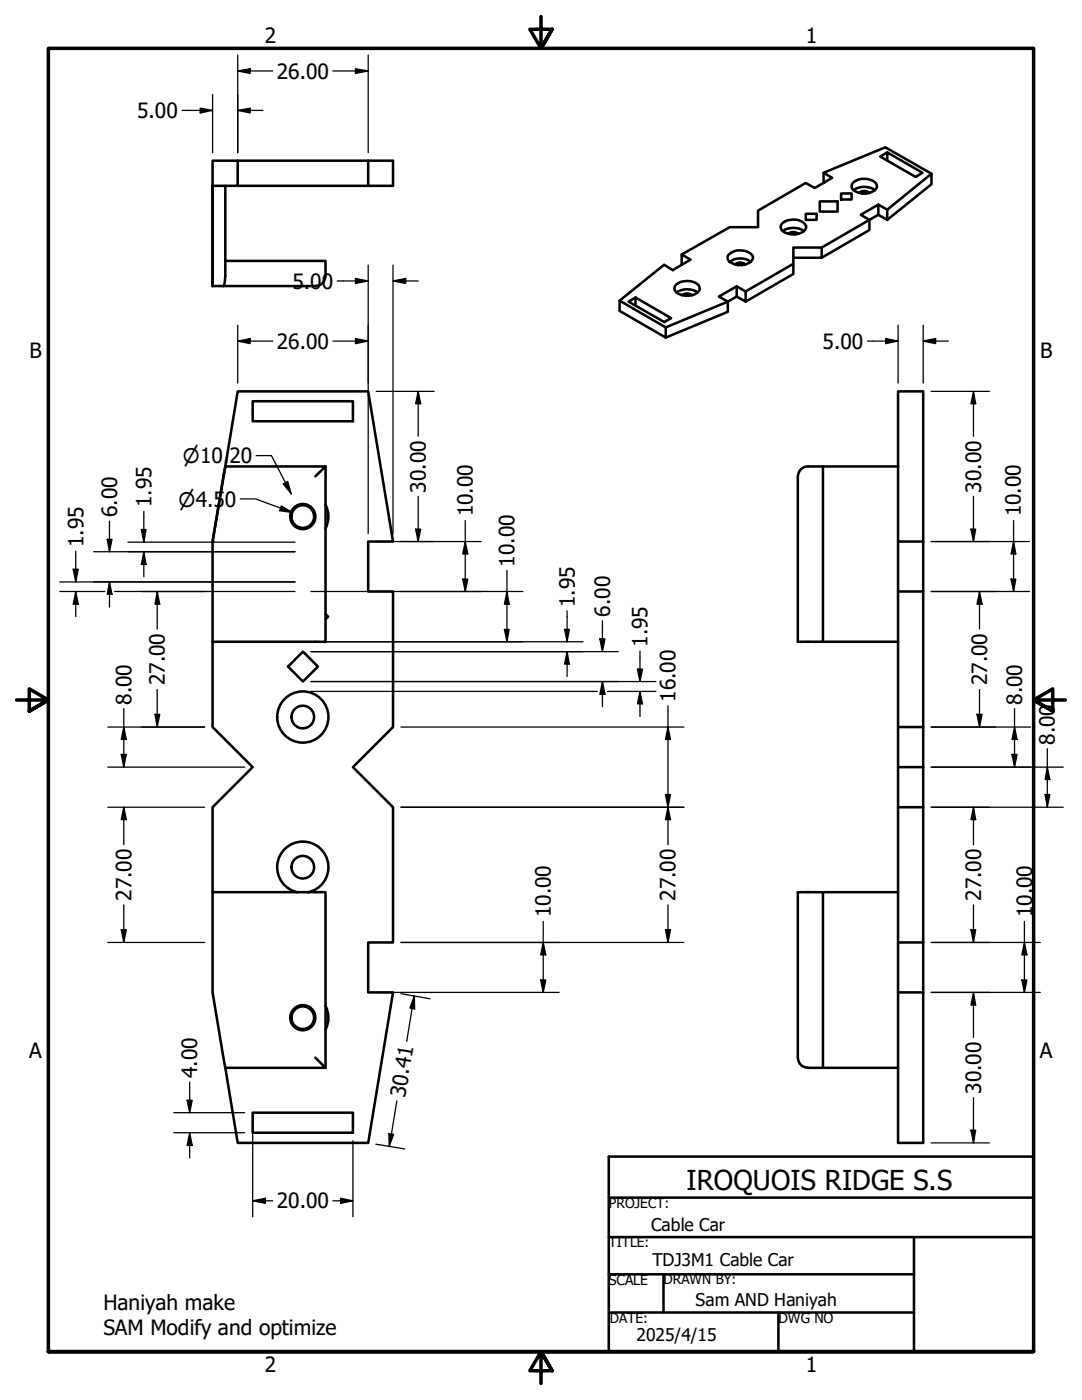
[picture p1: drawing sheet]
<svg xmlns="http://www.w3.org/2000/svg" width="216mm" height="279mm" viewBox="0 0 216 279" stroke-linecap="round" stroke-linejoin="round" font-family="sans-serif">
<!-- layer: Visible (ANSI) -->
<g fill="none" stroke="#000" stroke-width=".51">
<path d="M42.4 37.1v20zM45 37.1v18a3.6 3.6 0 0 1-.4 2M47.4 32.1h26.1v5M73.5 32.1h4.9v5h-36v-5h5v5M164.3 36.5v-2l1.8 1-3.5 2-1.8-1-9.5 5.5v3.3h-5.7l-9.6 5.5M164.3 34.5l12.4-5.1 9.2 5.3v2.1l-8.9 7.1M167.8 38.6h2.1v1.2h-2.1zM170.2 36.4a3.6 3.6 0 0 1 4.6 .1 1.08 1.08 0 0 1 .1 1.1 1.08 1.08 0 0 1-.9 .7 3.5 3.5 0 0 1-4-.7v-.8zM170.3 38a3.6 3.6 0 0 1 4.3 0M171.4 38.5a1.55 1.55 0 0 1 2.1 0M172 38.6h.9M177 30.4l-1.4 .8 7.1 4.1 1.4-.8-7.1-4.1v1.7"/>
<path d="M185.9 34.7l-8.9 7.1v2.1l-1.7-1M45 52.1h20v3a2 2 0 0 1-2.1 2h-20.5M126.8 59.4l-1.4 .8 7.1 4.1 1.4-.8-7.1-4.1v1.6M134.9 56.8a3.6 3.6 0 0 1 4.5 .1 .97 .97 0 0 1-.3 1.5 3.9 3.9 0 0 1-4.2 0 1.01 1.01 0 0 1 0-1.6zM134.9 58.4a3.9 3.9 0 0 1 4.3 0M136 52.8v-2l1.8 1-3.6 2.1-1.7-1.1-8.9 7.2M136.1 58.9a1.55 1.55 0 0 1 2 0M136.7 59h.8M145.5 50.7a3.4 3.4 0 0 1 4.7 .5 1.39 1.39 0 0 1-1 1.4 3.8 3.8 0 0 1-3.7-.3 1.01 1.01 0 0 1 0-1.6zM145.6 52.3a3.5 3.5 0 0 1 4.2 0M146.7 52.8a1.55 1.55 0 0 1 2 0M147 57.2l-3.6 2 1.8 1v2l-12.4 5.2"/>
<path d="M147.3 52.9h.8M148.8 58.2l-1.8-1v2l-1.8 1-12.4 5.1v2.1l-9.2-5.4v-2l9.2 5.3M156.1 44.6a3.5 3.5 0 0 1 4.5 .1 1.08 1.08 0 0 1 .2 1.1 1.08 1.08 0 0 1-1 .7 3.7 3.7 0 0 1-3.9-.7l-.1-.5zM156.2 46.1a3.8 3.8 0 0 1 4.2 0M157.3 46.7a1.55 1.55 0 0 1 2 0M157.9 46.7h.8M158.3 52.6l-9.5 5.6v2l-1.8-1M160.8 42.7h2.1v1.2h-2.1zM163.6 40.2h3.5v2h-3.5zM164 49.4h-5.7v5.3l-9.5 5.5M175.3 40.8l-3.5 2.1 1.7 1v2l-9.5 5.5M177 41.8l-1.7-1v2.1l-11.3 6.5v2h-5.7"/>
<path d="M50.4 80.1h20v4h-20zM62.9 95.1l2.1-2h-20l-2.6 15v20M65 93.1v35h-22.6M164.2 93.1v35h-5v-33a2 2 0 0 1 2-2h18M42.4 108.1l5-30h26.1l4.9 30h-4.9v9.9h4.9v27.1l-8 8 8 8v27h-4.9v10h4.9l-4.9 30h-26.1l-2.4-15M64.9 100.7a5.1 5.1 0 0 1 0 4.8M179.2 108.1h5v-30h-5v150h5v-30M184.2 108.1v9.9h-5M184.2 118v27.1h-5M42.4 128.1v17l8 8-8 8v17M57.5 133l3-3 2.9 3-2.9 3zM65 122.6l.5 .5-.5 .5"/>
<path d="M164.2 128.1h15M184.2 145.1v8h-5M184.2 153.1v8h-5M59.4 178.1a5.1 5.1 0 0 1-3.2-7.9 5.1 5.1 0 0 1 8.5 0 5.1 5.1 0 0 1-3.3 7.9M164.2 178.1h15M184.2 161.1v27h-5M184.2 188.1v10h-5M62.9 211.1l2.1 2h-20l-2.6-15v-20h22.6v35M64.9 200.7a5.1 5.1 0 0 1 0 4.8M164.2 213.1v-35h-5v33a2 2 0 0 0 2 2h18M50.4 222.1h20v4h-20z"/>
<circle cx="60.4" cy="103.1" r="2.51"/>
<circle cx="60.4" cy="103.1" r="2.25"/>
<circle cx="60.4" cy="143.1" r="2.25"/>
<circle cx="60.4" cy="143.1" r="5.1"/>
<circle cx="60.4" cy="173.1" r="2.25"/>
<circle cx="60.4" cy="203.1" r="2.51"/>
<circle cx="60.4" cy="203.1" r="2.25"/>
</g>
<circle cx="42.4" cy="108.1" r=".25" fill="#000"/>
<!-- layer: Border (ANSI) -->
<path d="M107.9 3.3v6.4l-2.2-3.9h4.5l-2.3 3.9 2.3-3.9M3.3 139.7h6.4l-3.9-2.2v4.4l3.9-2.2-3.9 2.2M212.6 139.7h-6.4l3.9-2.2v4.4l-3.9-2.2 3.9 2.2M9.7 269.7v-260h196.5v260h-196.5h196.5M110.2 273.6l-2.3-3.9 2.3 3.9h-4.5l2.2-3.9v6.4" fill="none" stroke="#000" stroke-width=".7"/>
<!-- layer: Title (ANSI) -->
<path d="M121.5 239h84.7M121.5 246.9h84.7M121.5 254.3h60.9M132.4 254.3v7.6M182.4 246.9v22.8M121.4 269.7h84.8v-38.9h-84.7v38.9M121.7 261.9h60.7M155.3 261.9v7.8" fill="none" stroke="#000" stroke-width=".51"/>
<!-- layer: Dimension (ANSI) -->
<g fill="none" stroke="#000" stroke-width=".25">
<path d="M42.4 18.9v11.6M47.4 14.2l2.5-.5v1zM47.4 11v19.5M47.4 14.2h7M66.4 14.2h7.1M70.9 13.7l2.6 .5-2.6 .5zM73.5 11v19.5M36.3 22h6.1M39.9 21.6l2.5 .4-2.5 .5zM47.4 22l2.5-.4v.9zM47.4 22h5.1M67.3 56.1h6.2"/>
<path d="M70.9 55.6l2.6 .5-2.6 .5zM73.5 52.9v53.6M78.4 56.1l2.6-.5v1zM78.4 56.1h5M78.4 52.9v53.6M47.4 68.1l2.5-.5v1zM47.4 68.1h7M47.4 64.9v11.6M66.4 68.1h7.1M70.9 67.6l2.6 .5-2.6 .5zM75.1 78.1h11.5M83.4 78.1l.5 2.5h-1z"/>
<path d="M83.4 78.1v9M173.1 68.1h6.1M176.7 67.6l2.5 .5-2.5 .5zM179.2 64.9v11.6M184.2 68.1l2.5-.5v1zM184.2 68.1h5M184.2 64.9v11.6M185.8 78.1h11.6M194.2 78.1l.5 2.5h-1zM194.2 78.1v9M47.9 99.6h3.1l7.4 2.7M51.1 90.9h3.1l3.9 7.7"/>
<path d="M56.5 96.6l.9-.5 .7 2.5zM83.4 99.1v9M194.2 99.1v9M11.9 118h9M11.9 116.1h47M14.6 113.6h1l-.5 2.5zM15.1 118l.5 2.6h-1zM15.1 110v6.1M15.1 118v5.1M18.7 110.1h40.2M21.4 107.6h1l-.6 2.5zM21.8 116.1l.6 2.5h-1z"/>
<path d="M21.8 104v6.1M21.8 116.1v5.1M22.9 118h36M25.5 108.2h33.4M28.2 105.7h.9l-.4 2.5zM28.7 110.1l.4 2.5h-.9zM28.7 102v6.2M28.7 110.1v5M31.4 118l.5 2.6h-1zM31.4 118v7.5M56.1 101l2.3 1.3-2.6-.4zM62 118h42.3"/>
<path d="M75.1 108.1h20.9M82.9 105.6h1l-.5 2.5zM92.3 115.6h1l-.5 2.4zM92.8 108.1l.5 2.5h-1zM92.8 103.9v14.1M101.2 118l.4 2.6h-1zM101.2 113.9v14.2M185.8 108.1h19.6M185.8 118h19.6M193.7 105.6h1l-.5 2.5zM195.5 118l.5 2.6h-1.1zM195.5 118v7.5"/>
<path d="M201.7 115.6h1l-.5 2.4zM202.2 108.1l.5 2.5h-1zM202.2 103.9v14.1M31.4 137.6v7.5M62 128.1h54.3M62 130h61.4M62 136h68.9M62 138h57.2M100.6 125.6h1l-.4 2.5zM112.6 125.6h1l-.4 2.5zM113.2 130l.4 2.5h-1zM113.2 121.9v6.2"/>
<path d="M113.2 130v5M119.7 127.5h1l-.5 2.5zM120.2 136l.5 2.6h-1zM120.2 123.9v6.1M120.2 136v5M121.2 138h9.7M127.2 133.5h1l-.5 2.5zM127.7 138l.5 2.5h-1zM127.7 129.9v6.1M127.7 138v5M195.5 137.6v7.5M21.5 145.1h19.3"/>
<path d="M21.5 153.1h27.3M24.2 150.6h1l-.5 2.5zM24.7 145.1l.5 2.5h-1zM24.7 141.4v11.7M30.9 142.6h1l-.5 2.5zM80 145.1h56.5M132.8 158.6h1l-.5 2.5zM133.3 145.1l.5 2.5h-1zM133.3 140.8v27.8M185.8 145.1h19.8M185.8 153.1h26.4M194.9 142.6h1.1l-.5 2.5z"/>
<path d="M201.9 150.6h1l-.5 2.5zM202.4 145.1l.5 2.5h-1zM202.4 141.4v11.7M208.5 158.6h1l-.5 2.5zM209 153.1l.5 2.5h-1zM209 149.4v11.7M21.5 161.1h19.3M24.7 161.1l.5 2.5h-1zM24.7 161.1v7.5M80 161.1h56.5M133.3 161.1l.5 2.5h-1zM185.8 161.1h26.4"/>
<path d="M194.2 161.1l.5 2.5h-1zM194.2 161.1v7.5M21.5 188.1h19.3M24.2 185.5h1l-.5 2.6zM24.7 180.6v7.5M75.1 198.1h36.5M80 188.1h56.5M80 198.3l5.8 1M82.7 198.8v2.6l-.9-.2zM82.7 198.8l-1.5 9M107.9 195.6h1l-.5 2.5zM108.4 188.1l.5 2.5h-1z"/>
<path d="M108.4 183.9v14.2M132.8 185.5h1l-.5 2.6zM133.3 180.6v7.5M185.8 188.1h21.8M185.8 198.1h21.8M193.7 185.5h1l-.5 2.6zM194.2 198.1l.5 2.5h-1zM194.2 180.6v7.5M194.2 198.1v9M203.9 195.6h1l-.5 2.5zM204.4 188.1l.5 2.5h-1zM204.4 183.9v14.2"/>
<path d="M37.3 219.6h1.1l-.6 2.5zM37.8 216v6.1M79.2 219.7l-1.5 9.1M194.2 219.1v9M34.7 222.1h14.1M34.7 226.1h14.1M37.8 226.1l.6 2.5h-1.1zM37.8 226.1v5M50.4 239.6l2.6-.5v1.1zM50.4 239.6h4M50.4 223.6v19.2M66.4 239.6h4"/>
<path d="M67.9 239.1l2.5 .5-2.5 .6zM70.4 227.6v15.2M75 228.3l5.8 1M77.6 226.3l.9 .1-.8 2.4zM185.8 228.1h11.6M193.7 225.6h1l-.5 2.5z"/>
</g>
<g fill="#000">
<path d="M47.4 14.2l2.5-.5v1zM70.9 13.7l2.6 .5-2.6 .5zM39.9 21.6l2.5 .4-2.5 .5zM47.4 22l2.5-.4v.9zM70.9 55.6l2.6 .5-2.6 .5zM78.4 56.1l2.6-.5v1zM47.4 68.1l2.5-.5v1zM70.9 67.6l2.6 .5-2.6 .5zM176.7 67.6l2.5 .5-2.5 .5zM184.2 68.1l2.5-.5v1zM56.5 96.6l.9-.5 .7 2.5zM83.4 78.1l.5 2.5h-1z"/>
<path d="M194.2 78.1l.5 2.5h-1zM14.6 113.6h1l-.5 2.5zM21.4 107.6h1l-.6 2.5zM21.8 116.1l.6 2.5h-1zM28.2 105.7h.9l-.4 2.5zM28.7 110.1l.4 2.5h-.9zM56.1 101l2.3 1.3-2.6-.4zM82.9 105.6h1l-.5 2.5zM92.3 115.6h1l-.5 2.4zM92.8 108.1l.5 2.5h-1zM193.7 105.6h1l-.5 2.5zM201.7 115.6h1l-.5 2.4z"/>
<path d="M202.2 108.1l.5 2.5h-1zM15.1 118l.5 2.6h-1zM31.4 118l.5 2.6h-1zM100.6 125.6h1l-.4 2.5zM101.2 118l.4 2.6h-1zM112.6 125.6h1l-.4 2.5zM113.2 130l.4 2.5h-1zM119.7 127.5h1l-.5 2.5zM120.2 136l.5 2.6h-1zM127.2 133.5h1l-.5 2.5zM195.5 118l.5 2.6h-1.1zM24.2 150.6h1l-.5 2.5z"/>
<path d="M24.7 145.1l.5 2.5h-1zM30.9 142.6h1l-.5 2.5zM127.7 138l.5 2.5h-1zM132.8 158.6h1l-.5 2.5zM133.3 145.1l.5 2.5h-1zM194.9 142.6h1.1l-.5 2.5zM201.9 150.6h1l-.5 2.5zM202.4 145.1l.5 2.5h-1zM208.5 158.6h1l-.5 2.5zM209 153.1l.5 2.5h-1zM24.7 161.1l.5 2.5h-1zM133.3 161.1l.5 2.5h-1z"/>
<path d="M194.2 161.1l.5 2.5h-1zM24.2 185.5h1l-.5 2.6zM107.9 195.6h1l-.5 2.5zM108.4 188.1l.5 2.5h-1zM132.8 185.5h1l-.5 2.6zM193.7 185.5h1l-.5 2.6zM203.9 195.6h1l-.5 2.5zM204.4 188.1l.5 2.5h-1zM37.3 219.6h1.1l-.6 2.5zM82.7 198.8v2.6l-.9-.2zM194.2 198.1l.5 2.5h-1zM37.8 226.1l.6 2.5h-1.1z"/>
<path d="M50.4 239.6l2.6-.5v1.1zM77.6 226.3l.9 .1-.8 2.4zM193.7 225.6h1l-.5 2.5zM67.9 239.1l2.5 .5-2.5 .6z"/>
</g>
<text font-size="5.5" x="137" y="237.4">IROQUOIS RIDGE S.S</text>
<g font-size="4.2">
<text x="52.8" y="8.6">2</text>
<text x="160.8" y="8.6">1</text>
<text x="55.2" y="15.7">26.00</text>
<text x="27.4" y="23.6">5.00</text>
<text x="58.4" y="57.6">5.00</text>
<text x="5.9" y="71.4">B</text>
<text x="55.2" y="69.6">26.00</text>
<text x="164.1" y="69.6">5.00</text>
<text x="207.6" y="71.4">B</text>
<text x="30.2" y="101.2" transform="rotate(-90 30.2 101.2)">1.95</text>
<text x="85" y="98.3" transform="rotate(-90 85 98.3)">30.00</text>
<text x="195.8" y="98.3" transform="rotate(-90 195.8 98.3)">30.00</text>
<text x="23.4" y="103.2" transform="rotate(-90 23.4 103.2)">6.00</text>
<text x="94.4" y="103.1" transform="rotate(-90 94.4 103.1)">10.00</text>
<text x="203.7" y="103.1" transform="rotate(-90 203.7 103.1)">10.00</text>
<text x="16.6" y="109.2" transform="rotate(-90 16.6 109.2)">1.95</text>
<text x="102.7" y="113.1" transform="rotate(-90 102.7 113.1)">10.00</text>
<text x="114.7" y="121.2" transform="rotate(-90 114.7 121.2)">1.95</text>
<text x="121.7" y="123.1" transform="rotate(-90 121.7 123.1)">6.00</text>
<text x="129.2" y="129.1" transform="rotate(-90 129.2 129.1)">1.95</text>
<text x="32.9" y="136.8" transform="rotate(-90 32.9 136.8)">27.00</text>
<text x="197" y="136.8" transform="rotate(-90 197 136.8)">27.00</text>
<text x="26.2" y="140.7" transform="rotate(-90 26.2 140.7)">8.00</text>
<text x="134.8" y="140.1" transform="rotate(-90 134.8 140.1)">16.00</text>
<text x="204" y="140.7" transform="rotate(-90 204 140.7)">8.00</text>
<text x="210.5" y="148.7" transform="rotate(-90 210.5 148.7)">8.00</text>
<text x="26.2" y="179.8" transform="rotate(-90 26.2 179.8)">27.00</text>
<text x="134.8" y="179.8" transform="rotate(-90 134.8 179.8)">27.00</text>
<text x="195.8" y="179.8" transform="rotate(-90 195.8 179.8)">27.00</text>
<text x="109.9" y="183.1" transform="rotate(-90 109.9 183.1)">10.00</text>
<text x="205.9" y="183.1" transform="rotate(-90 205.9 183.1)">10.00</text>
<text x="5.8" y="211.1">A</text>
<text x="39.4" y="215.1" transform="rotate(-90 39.4 215.1)">4.00</text>
<text x="207.5" y="211.1">A</text>
<text x="80.8" y="219.1" transform="rotate(-81 80.8 219.1)">30.41</text>
<text x="195.8" y="218.3" transform="rotate(-90 195.8 218.3)">30.00</text>
<text x="55.2" y="241.2">20.00</text>
<text x="20.6" y="261.5">Haniyah make</text>
<text x="20.6" y="266.5">SAM Modify and optimize</text>
<text x="52.8" y="273.8">2</text>
<text x="160.8" y="273.8">1</text>
</g>
<g font-size="3.9">
<text x="36.5" y="92.5">⌀10.20</text>
<text x="35.6" y="101.1">⌀4.50</text>
</g>
<g font-size="3.5">
<text x="129.9" y="245.7">Cable Car</text>
<text x="130.2" y="252.7">TDJ3M1 Cable Car</text>
<text x="138.8" y="260.7">Sam AND Haniyah</text>
<text x="127" y="267.7">2025/4/15</text>
</g>
<g font-size="2.8">
<text x="121.5" y="256.3">SCALE</text>
<text x="155.3" y="264">DWG NO</text>
</g>
<g font-size="2.7">
<text x="121.5" y="241.1">PROJECT:</text>
<text x="121.5" y="248.9">TITLE:</text>
<text x="132.4" y="256.3">DRAWN BY:</text>
<text x="121.7" y="264">DATE:</text>
</g>
</svg>
